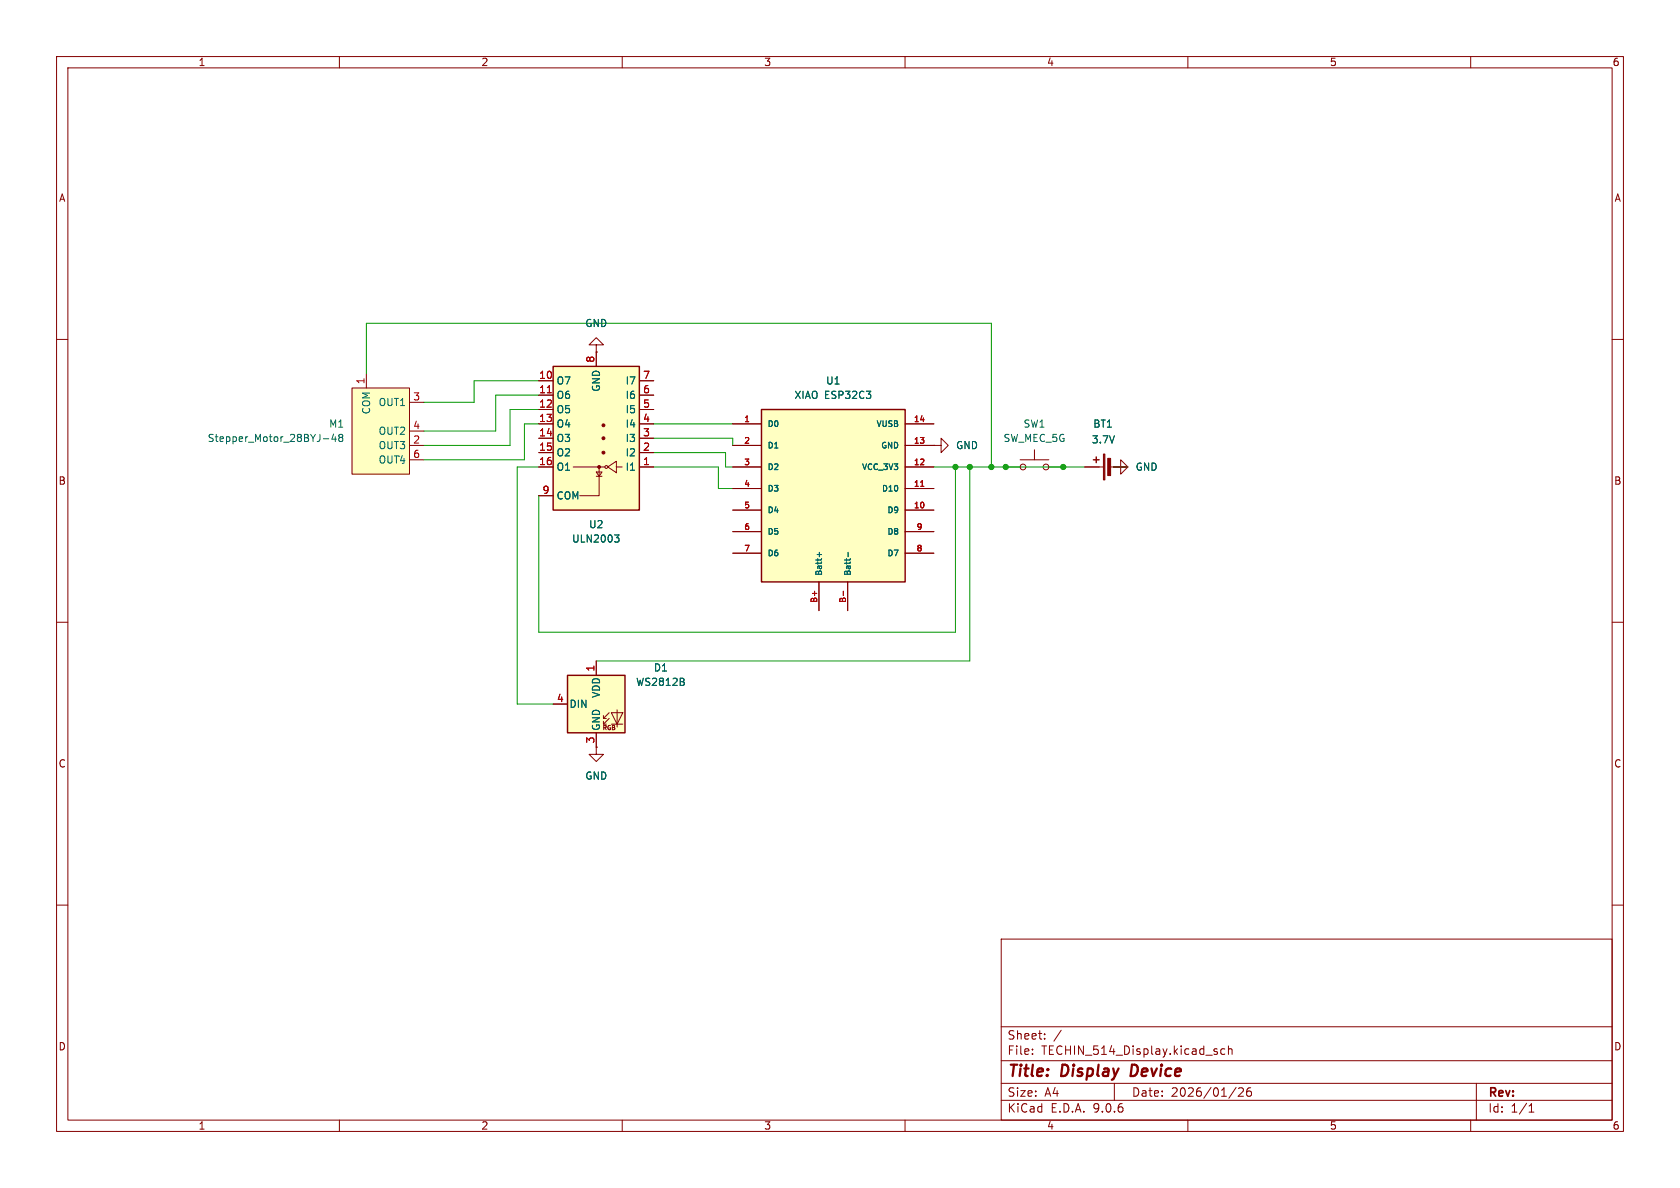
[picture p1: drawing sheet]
<svg xmlns="http://www.w3.org/2000/svg" width="297mm" height="210mm" viewBox="0 0 297 210" stroke-linecap="round" stroke-linejoin="round" font-family="sans-serif">
<g fill="none" stroke="#840000" stroke-width=".18">
<path d="M10 10h277v190h-277zM12 12h273v186h-273zM60 10v2M110 10v2M160 10v2M210 10v2M260 10v2M10 60h2M105.4 61h1.3l-1.3-1.3-1.3 1.3h1.3v1.2M105.4 62.2h.1M285 60h2M10 110h2"/>
<path d="M285 110h2M105.4 132.1v1.3h1.3l-1.3 1.2-1.3-1.2h1.3M105.4 132.1h.1M10 160h2M177 166h108v32h-108zM285 160h2M60 198v2M110 198v2M160 198v2M177 194.5h108M177 191.5h108M177 187.5h108"/>
<path d="M177 181.5h108M182.5 186.3v.1M182.5 185.5v.1M184.7 183.6v.1M184.7 182.8v.1M187.6 182.1l-1.3 2M197 191.5v3M210 198v2M214.8 185.9l.4 .1v.2l-.2 .2h-.3M214.8 185.4l.4 .1M216.5 185.5l-.4-.1-.3 .3v.4l.2 .2h.5M217.2 185.5l.2-.1 .3 .1 .1 .9"/>
<path d="M217.2 184.9v1.5M218.5 192.2l-1.3 2M219 192.4l.5-.1 .2 .1 .1 .3-.9 1.1h.9M221.1 192.3a.59 .59 0 0 0-.7 .6v.6l.1 .2 .5 .1 .2-.1v-.5l-.1-.3h-.4l-.3 .3M260 198v2M261 191.5v6.5M270.3 196.6h.9M270.3 195.5l.4-.4v1.5"/>
</g>
<path d="M200.1 188.2l-.2 2h.4" fill="none" stroke="#840000" stroke-width=".4"/>
<path d="M100.3 119.4h10.2v10.1h-10.2z" fill="#ffffc2"/>
<path d="M196.8 82.6h1.3v-1.3l1.3 1.3-1.3 1.2v-1.2M196.8 82.6h.1M105.4 116.8v2.6M97.8 124.5h2.5M105.4 129.5v2.6M106.7 127h.5M106.7 128h.5M107.7 126l-1 1v-.5M107.7 127l-1 1v-.5M108.1 126h2l-1 2zM108.1 128h2M109.1 125.5v3" fill="none" stroke="#840000" stroke-width=".18"/>
<path d="M100.3 119.4h10.2v10.1h-10.2z" fill="none" stroke="#840000" stroke-width=".25"/>
<path d="M120.9 120.6l.1 .1-.1 .4M120.9 120v.4" fill="none" stroke="#006464" stroke-width=".18"/>
<path d="M62.2 68.6h10.2v15.2h-10.2z" fill="#ffffc2"/>
<g fill="none" stroke="#840000" stroke-width=".18">
<path d="M62.2 68.6h10.2v15.2h-10.2zM64.8 66v2.6M72.4 71.1h2.5M72.4 76.2h2.5M72.4 78.7h2.5M165.1 78.7h1.3v-1.2l1.2 1.2-1.2 1.3v-1.3M165.1 78.7h.1M182.9 79.5v1.8M72.4 81.3h2.5M177.8 82.6h2.5M180.3 81.3h5.1M185.4 82.6h2.6"/>
<circle cx="180.8" cy="82.6" r=".51"/>
<circle cx="184.9" cy="82.6" r=".51"/>
</g>
<path d="M57.2 77.6h.9M59 76.7l-.3 .9h.8M59.3 77.2v.8M60.1 77.3l-.2-.2 .2-.3h.3l.2 .2-.2 .3M60.1 77.3l-.2 .3v.3l.2 .1h.4l.1-.2v-.2l-.2-.3M60.1 77.3h.3" fill="none" stroke="#006464" stroke-width=".18"/>
<path d="M97.8 64.8h15.2v25.4h-15.2z" fill="#ffffc2"/>
<path d="M97.8 64.8h15.2v25.4h-15.2zM193.3 81.3h1M193.8 80.8v1" fill="none" stroke="#840000" stroke-width=".25"/>
<g fill="none" stroke="#840000" stroke-width=".18">
<path d="M95.2 77.5h2.6M95.2 74.9h2.6M95.2 72.4h2.6M95.2 69.9h2.6M95.2 67.3h2.6M105.4 62.2v2.6M113 77.5h2.6M113 74.9h2.6M113 72.4h2.6M113 69.9h2.6M113 67.3h2.6M95.2 82.6h2.6"/>
<path d="M95.2 80h2.6M95.2 87.6h2.6M101.3 82.6h5.6M105.4 83.4h1l-.5 .8zM105.4 84.2h1M105.9 82.6v5h-3.4M107.4 82.6l1.6-1.1v2.1zM109 82.6h1M113 82.6h2.6M113 80h2.6M191.8 82.6h3.3M196.1 82.6h3.3"/>
<circle cx="107.2" cy="82.5" r=".25"/>
</g>
<g fill="#840000" stroke="#840000" stroke-width=".18">
<path d="M195.1 80.3h.2v4.5h-.2z"/>
<path d="M195.8 81h.5v3.1h-.5z"/>
<circle cx="106.7" cy="80" r=".25"/>
<circle cx="106.7" cy="77.5" r=".25"/>
<circle cx="106.7" cy="75.2" r=".25"/>
<circle cx="105.9" cy="82.5" r=".25"/>
</g>
<path d="M96.8 69.4h.7" fill="none" stroke="#a90000" stroke-width=".18"/>
<path d="M108.6 94.6h.8l-.4 .4 .4 .2v.4l-.2 .2h-.4" fill="none" stroke="#006464" stroke-width=".18"/>
<path d="M134.6 72.4h25.4v30.5h-25.4z" fill="#ffffc2"/>
<path d="M134.6 72.4h25.4v30.5h-25.4z" fill="none" stroke="#840000" stroke-width=".25"/>
<g fill="none" stroke="#840000" stroke-width=".18">
<path d="M95.2 74.9h2.6M95.2 77.5h2.6M95.2 72.4h2.6M95.2 69.9h2.6M95.2 67.3h2.6M105.4 62.2h.1M105.4 62.2v2.6M113 74.9h2.6M113 77.5h2.6M113 72.4h2.6M113 69.9h2.6M113 67.3h2.6"/>
<path d="M129.5 74.9h5.1M129.5 78.7h5.1M160 74.9h5.1M160 78.7h5.1M165.1 78.7h.1M95.2 82.6h2.6M95.2 80h2.6M95.2 87.6h2.6M113 82.6h2.6M113 80h2.6M129.5 82.6h5.1M129.5 86.4h5.1"/>
<path d="M129.5 90.2h5.1M129.5 94h5.1M129.5 97.8h5.1M160 82.6h5.1M160 86.4h5.1M160 90.2h5.1M160 94h5.1M160 97.8h5.1M191.8 82.6h2.5M196.8 82.6h.1M196.8 82.6h2.6M105.4 116.8v2.6"/>
<path d="M144.8 102.9v5.1M149.9 102.9v5.1M97.8 124.5h2.5M105.4 132.1h.1M105.4 129.5v2.6"/>
</g>
<path d="M96.8 69.4h.7M162.8 86h.5M149.1 104.5v.8" fill="none" stroke="#a90000" stroke-width=".18"/>
<path d="M108.6 94.6h.8l-.4 .4 .4 .2v.4l-.2 .2h-.4M144.5 98h.7M144.9 97.6v.8M149.9 97.6v.8M120.9 120.6l.1 .1-.1 .4M120.9 120v.4" fill="none" stroke="#006464" stroke-width=".18"/>
<g fill="none" stroke="#009600" stroke-width=".18">
<path d="M64.8 66v-8.8h110.5v25.4M95.2 69.9h-7.6v6.3h-12.7M95.2 67.3h-11.4v3.8h-8.9M95.2 74.9h-2.5v6.4h-17.8M95.2 72.4h-5v6.3h-15.3M115.6 77.5h13.9v1.2M115.6 74.9h13.9M95.2 82.6h-3.8v41.9h6.4M115.6 82.6h11.4v3.8h2.5M115.6 80h12.7v2.6h1.2M165.1 82.6h26.7M168.9 82.6v29.2h-73.7v-24.2"/>
<path d="M171.4 82.6v34.2h-66M196.8 82.6h2.6"/>
</g>
<g fill="#009600" stroke="#009600" stroke-width=".18">
<circle cx="177.8" cy="82.6" r=".46"/>
<circle cx="175.3" cy="82.6" r=".46"/>
<circle cx="188" cy="82.6" r=".46"/>
<circle cx="171.4" cy="82.6" r=".46"/>
<circle cx="168.9" cy="82.6" r=".46"/>
</g>
<g font-size="2.8" fill="#840000">
<text x="178" y="190.9">Title:</text>
<text x="187.7" y="190.9">Display</text>
<text x="200.7" y="190.9">Device</text>
</g>
<g font-size="2.1" fill="#840000">
<text x="178" y="184">Sheet:</text>
<text x="178" y="186.7">File:</text>
<text x="184.1" y="186.7">TECHIN_514_Display.kicad_sch</text>
<text x="178" y="196.9">KiCad</text>
<text x="178" y="194.1">Size:</text>
<text x="184.7" y="194.1">A4</text>
<text x="185.7" y="196.9">E.D.A.</text>
<text x="193.3" y="196.9">9.0.6</text>
<text x="200" y="194.1">Date:</text>
<text x="207" y="194.1">2026/01/26</text>
<text x="263" y="194.3">Rev:</text>
<text x="263" y="196.9">Id:</text>
<text x="267.1" y="196.9">1/1</text>
</g>
<g font-size="1.8" fill="#840000">
<text x="35" y="11.9">1</text>
<text x="85" y="11.9">2</text>
<text x="135" y="11.9">3</text>
<text x="185" y="11.9">4</text>
<text x="235" y="11.9">5</text>
<text x="285" y="11.9">6</text>
<text x="10.3" y="35.9">A</text>
<text x="285.3" y="35.9">A</text>
<text x="10.3" y="85.9">B</text>
<text x="285.3" y="85.9">B</text>
<text x="10.3" y="135.9">C</text>
<text x="285.3" y="135.9">C</text>
<text x="10.3" y="185.9">D</text>
<text x="285.3" y="185.9">D</text>
<text x="35" y="199.9">1</text>
<text x="85" y="199.9">2</text>
<text x="135" y="199.9">3</text>
<text x="185" y="199.9">4</text>
<text x="235" y="199.9">5</text>
<text x="285" y="199.9">6</text>
</g>
<g font-size="1.8" fill="#006464">
<text x="103.4" y="58">GND</text>
<text x="66.8" y="72">OUT1</text>
<text x="98.3" y="70.7">O6</text>
<text x="98.3" y="68.2">O7</text>
<text x="106.3" y="69.4" transform="rotate(-90 106.3 69.4)">GND</text>
<text x="110.5" y="70.7">I6</text>
<text x="110.5" y="68.2">I7</text>
<text x="140.4" y="70.7">XIAO ESP32C3</text>
<text x="145.9" y="68.2">U1</text>
<text x="58.1" y="75.8">M1</text>
<text x="65.6" y="73.3" transform="rotate(-90 65.6 73.3)">COM</text>
<text x="66.8" y="77.1">OUT2</text>
<text x="98.3" y="75.8">O4</text>
<text x="98.3" y="73.3">O5</text>
<text x="110.5" y="75.8">I4</text>
<text x="110.5" y="73.3">I5</text>
<text x="180.8" y="75.8">SW1</text>
<text x="193.2" y="75.8">BT1</text>
<text x="36.6" y="78.3">Stepper_Motor_28BYJ-48</text>
<text x="66.8" y="79.6">OUT3</text>
<text x="98.3" y="83.4">O1</text>
<text x="98.3" y="80.9">O2</text>
<text x="98.3" y="78.3">O3</text>
<text x="110.5" y="83.4">I1</text>
<text x="110.5" y="80.9">I2</text>
<text x="110.5" y="78.3">I3</text>
<text x="168.9" y="79.6">GND</text>
<text x="177.3" y="78.3">SW_MEC_5G</text>
<text x="192.9" y="78.6">3.7V</text>
<text x="200.7" y="83.4">GND</text>
<text x="98.3" y="88.5">COM</text>
<text x="104" y="93.6">U2</text>
<text x="101" y="96.1">ULN2003</text>
<text x="115.5" y="118.9">D1</text>
<text x="100.6" y="125.3">DIN</text>
<text x="106.3" y="123.5" transform="rotate(-90 106.3 123.5)">VDD</text>
<text x="112.4" y="121.4">WS2812B</text>
<text x="106.3" y="129.3" transform="rotate(-90 106.3 129.3)">GND</text>
<text x="103.4" y="138">GND</text>
</g>
<g font-size="1.8" fill="#a90000">
<text x="105.2" y="64.2" transform="rotate(-90 105.2 64.2)">8</text>
<text x="64.5" y="68" transform="rotate(-90 64.5 68)">1</text>
<text x="73" y="70.9">3</text>
<text x="95.2" y="69.6">11</text>
<text x="95.2" y="67.1">10</text>
<text x="113.6" y="69.6">6</text>
<text x="113.6" y="67.1">7</text>
<text x="73" y="75.9">4</text>
<text x="95.2" y="77.2">14</text>
<text x="95.2" y="74.7">13</text>
<text x="95.2" y="72.1">12</text>
<text x="113.6" y="77.2">3</text>
<text x="113.6" y="74.7">4</text>
<text x="113.6" y="72.1">5</text>
<text x="73" y="78.5">2</text>
<text x="73" y="81">6</text>
<text x="95.2" y="82.3">16</text>
<text x="95.2" y="79.8">15</text>
<text x="113.6" y="82.3">1</text>
<text x="113.6" y="79.8">2</text>
<text x="95.8" y="87.4">9</text>
<text x="105.2" y="118.8" transform="rotate(-90 105.2 118.8)">1</text>
<text x="98.4" y="124.2">4</text>
<text x="105.2" y="131.5" transform="rotate(-90 105.2 131.5)">3</text>
</g>
<text font-size="1.8" fill="#0000c2" x="66.8" y="82.1">OUT4</text>
<g font-size="1.4" fill="#a90000">
<text x="131.5" y="74.7">1</text>
<text x="161.5" y="74.7">14</text>
<text x="131.5" y="78.5">2</text>
<text x="131.5" y="82.3">3</text>
<text x="161.5" y="78.5">13</text>
<text x="161.5" y="82.3">12</text>
<text x="131.5" y="86.1">4</text>
<text x="131.5" y="89.9">5</text>
<text x="161.5" y="86.1">11</text>
<text x="161.5" y="89.9">10</text>
<text x="131.5" y="93.7">6</text>
<text x="161.9" y="93.7">9</text>
<text x="131.5" y="97.5">7</text>
<text x="161.9" y="97.5">8</text>
<text x="144.5" y="106.7" transform="rotate(-90 144.5 106.7)">B+</text>
<text x="149.6" y="106.7" transform="rotate(-90 149.6 106.7)">B-</text>
</g>
<g font-size="1.4" fill="#006464">
<text x="135.6" y="75.7">D0</text>
<text x="154.8" y="75.7">VUSB</text>
<text x="135.6" y="79.5">D1</text>
<text x="135.6" y="83.3">D2</text>
<text x="152.3" y="83.3">VCC_3V3</text>
<text x="155.7" y="79.5">GND</text>
<text x="135.6" y="87.1">D3</text>
<text x="155.8" y="87.1">D10</text>
<text x="135.6" y="90.9">D4</text>
<text x="135.6" y="94.7">D5</text>
<text x="156.8" y="90.9">D9</text>
<text x="156.8" y="94.7">D8</text>
<text x="135.6" y="98.5">D6</text>
<text x="145.5" y="101.9" transform="rotate(-90 145.5 101.9)">Batt+</text>
<text x="150.6" y="101.9" transform="rotate(-90 150.6 101.9)">Batt-</text>
<text x="156.8" y="98.5">D7</text>
</g>
<text font-size="1.1" fill="#840000" x="106.4" y="129.3">RGB</text>
</svg>
